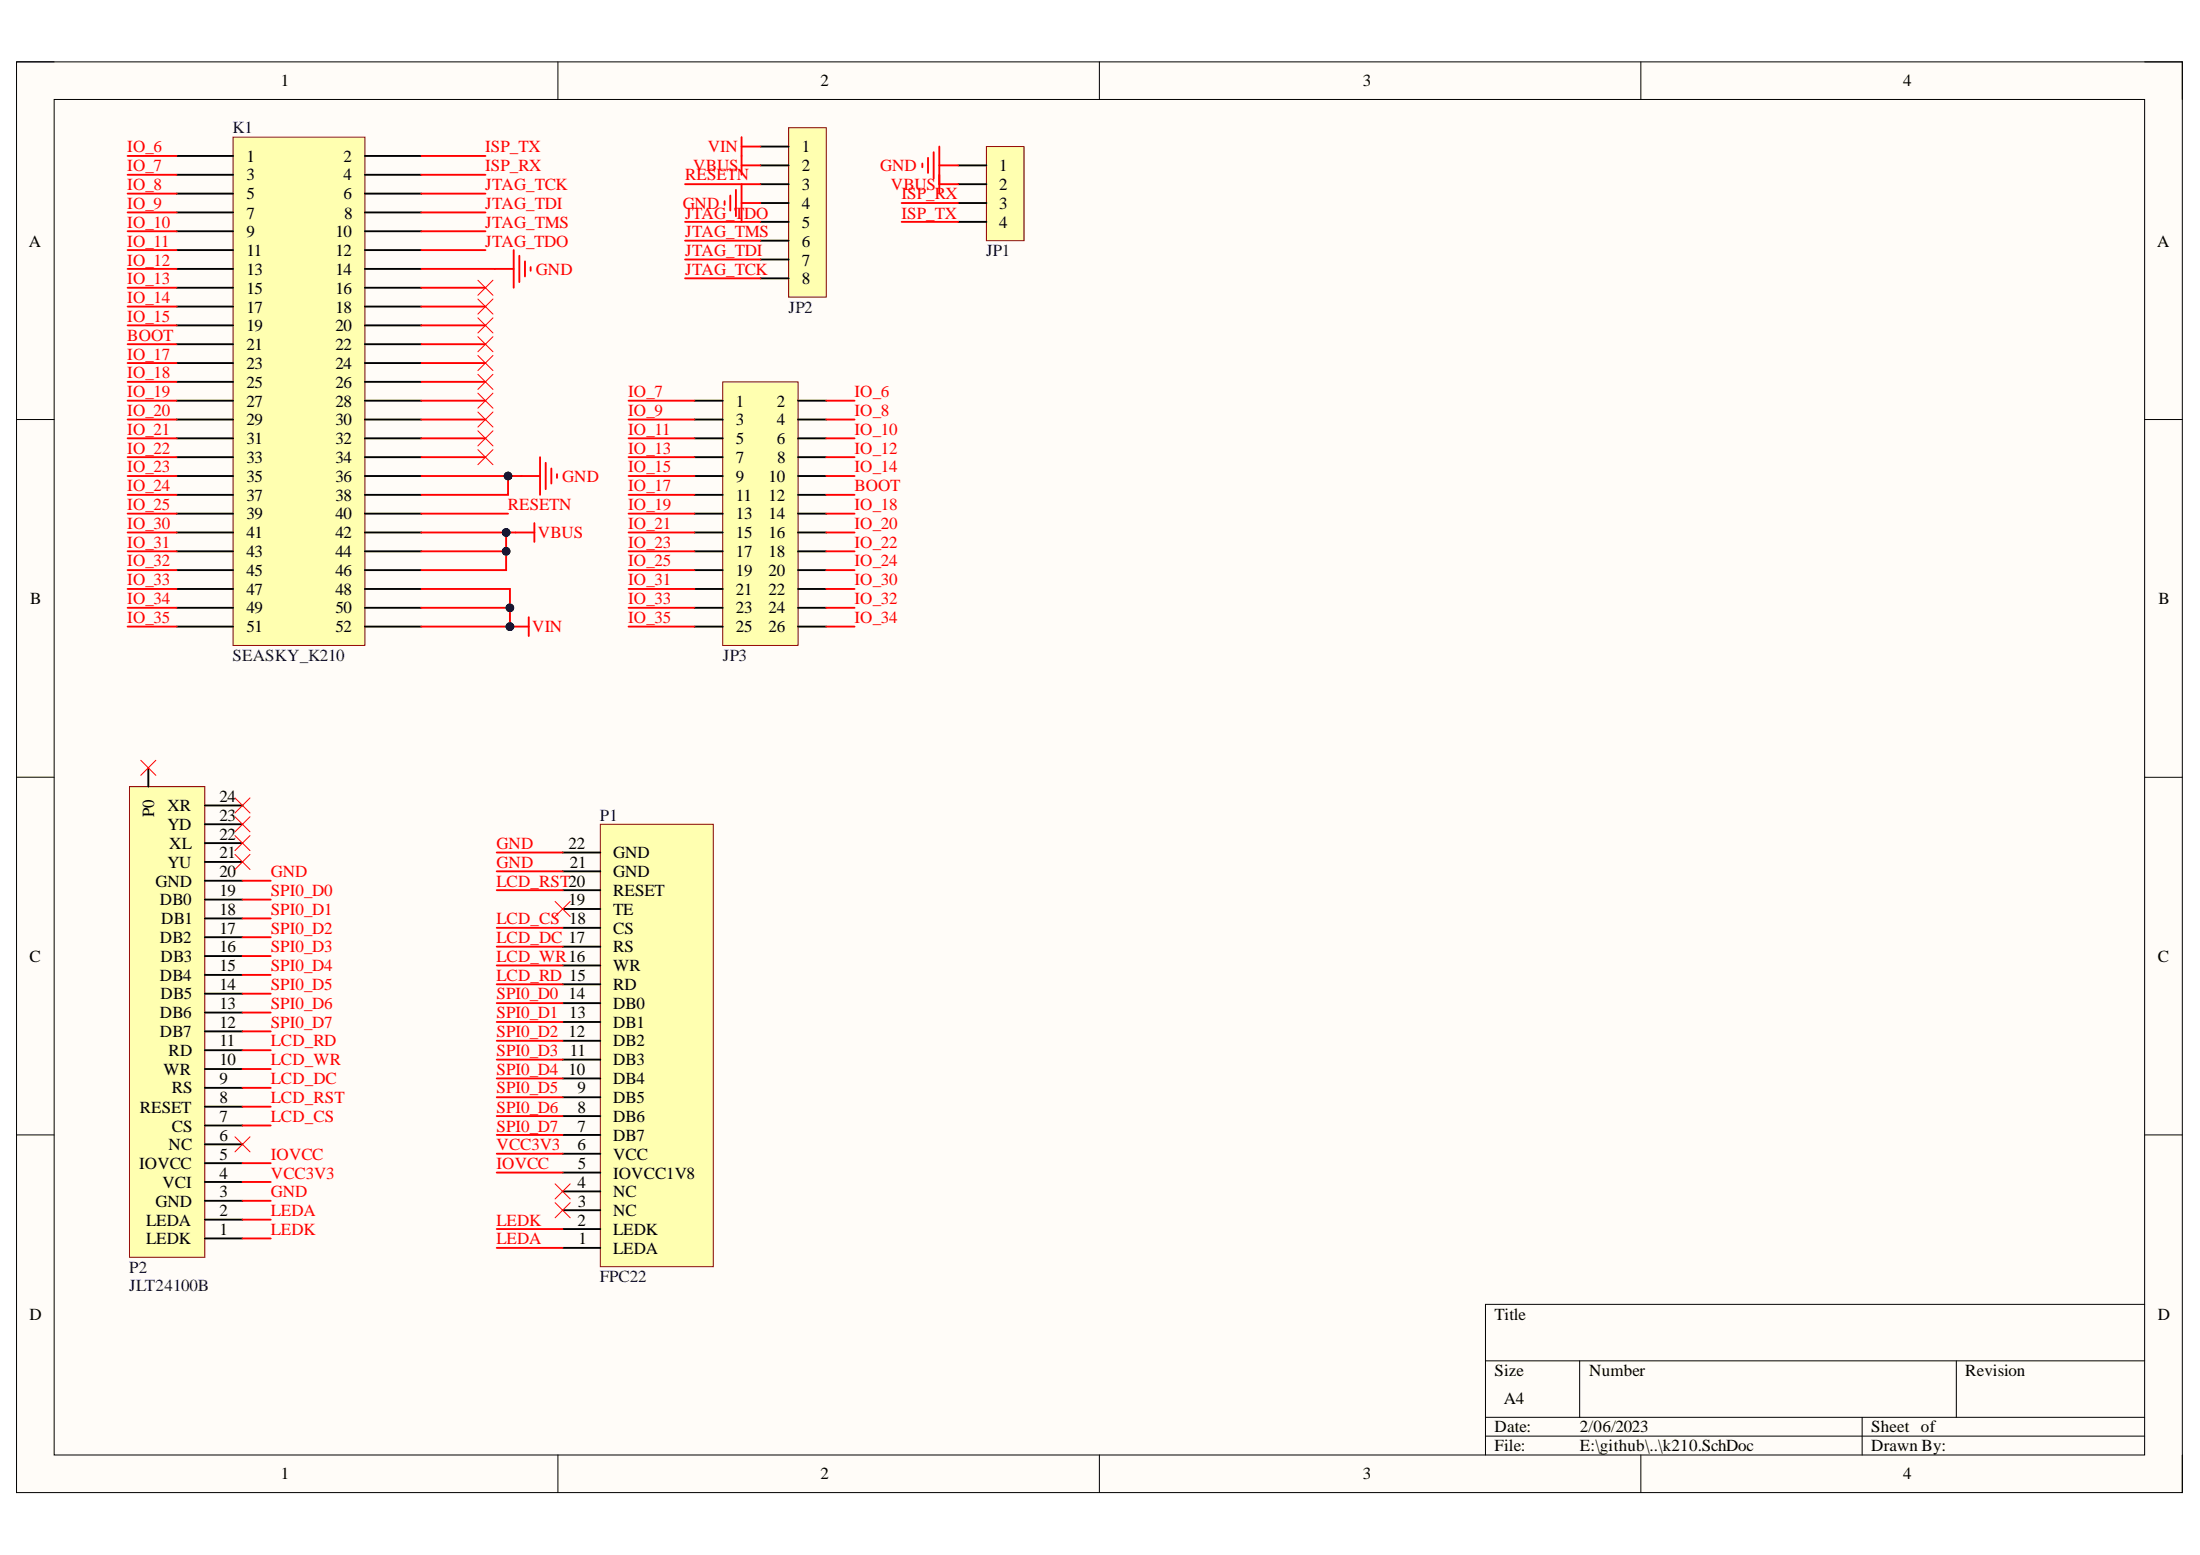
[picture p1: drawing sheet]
# Altium project k210-board.PrjPcb
1 sheet, 6 parts. Net scope: global (net labels, ports and power ports of the same name join across sheets).
Board file: k210-board.PcbDoc

## Sheet k210-board.SchDoc
size A4

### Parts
JP1  HDR-1X4  [MX 1.25-WS-4P]  (value not drawn)
JP2  HDR-1X8  [MX 1.25-WS-8P]  (value not drawn)
JP3  Header 2X11  [HDR2.54-LI-2x13P]  (value not drawn)
K1  SEASKY_K210  [SEASKY_K210]
P1  FPC22  [FPC0.5 2H-WS-22P]
P2  JLT24100B  [FFC/SM0.5-2H24-LCD]

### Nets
GND: JP1.1 JP2.4 K1.14 K1.36 K1.38 P1.21(GND) P1.22(GND) P2.3(GND) P2.20(GND)
VBUS: JP1.2 JP2.2 K1.42 K1.44 K1.46
VIN: JP2.1 K1.48 K1.50 K1.52
BOOT: JP3.12 K1.21
IO_6: JP3.2 K1.1
IO_7: JP3.1 K1.3
IO_8: JP3.4 K1.5
IO_9: JP3.3 K1.7
IO_10: JP3.6 K1.9
IO_11: JP3.5 K1.11
IO_12: JP3.8 K1.13
IO_13: JP3.7 K1.15
IO_14: JP3.10 K1.17
IO_15: JP3.9 K1.19
IO_17: JP3.11 K1.23
IO_18: JP3.14 K1.25
IO_19: JP3.13 K1.27
IO_20: JP3.16 K1.29
IO_21: JP3.15 K1.31
IO_22: JP3.18 K1.33
IO_23: JP3.17 K1.35
IO_24: JP3.20 K1.37
IO_25: JP3.19 K1.39
IO_30: JP3.22 K1.41
IO_31: JP3.21 K1.43
IO_32: JP3.24 K1.45
IO_33: JP3.23 K1.47
IO_34: JP3.26 K1.49
IO_35: JP3.25 K1.51
IOVCC: P1.5(IOVCC1V8) P2.5(IOVCC)
ISP_RX: JP1.3 K1.4
ISP_TX: JP1.4 K1.2
JTAG_TCK: JP2.8 K1.6
JTAG_TDI: JP2.7 K1.8
JTAG_TDO: JP2.5 K1.12
JTAG_TMS: JP2.6 K1.10
LCD_CS: P1.18(CS) P2.7(CS)
LCD_DC: P1.17(RS) P2.9(RS)
LCD_RD: P1.15(RD) P2.11(RD)
LCD_RST: P1.20(RESET) P2.8(RESET)
LCD_WR: P1.16(WR) P2.10(WR)
LEDA: P1.1(LEDA) P2.2(LEDA)
LEDK: P1.2(LEDK) P2.1(LEDK)
RESETN: JP2.3 K1.40
SPI0_D0: P1.14(DB0) P2.19(DB0)
SPI0_D1: P1.13(DB1) P2.18(DB1)
SPI0_D2: P1.12(DB2) P2.17(DB2)
SPI0_D3: P1.11(DB3) P2.16(DB3)
SPI0_D4: P1.10(DB4) P2.15(DB4)
SPI0_D5: P1.9(DB5) P2.14(DB5)
SPI0_D6: P1.8(DB6) P2.13(DB6)
SPI0_D7: P1.7(DB7) P2.12(DB7)
VCC3V3: P1.6(VCC) P2.4(VCI)

Not connected (* = marked no-connect by the designer): K1 16* 18* 20* 22* 24* 26* 28* 30* 32* 34*; P1 3(NC)* 4(NC)* 19(TE)*; P2 6(NC)* 21(YU)* 22(XL)* 23(YD)* 24(XR)* P0*
